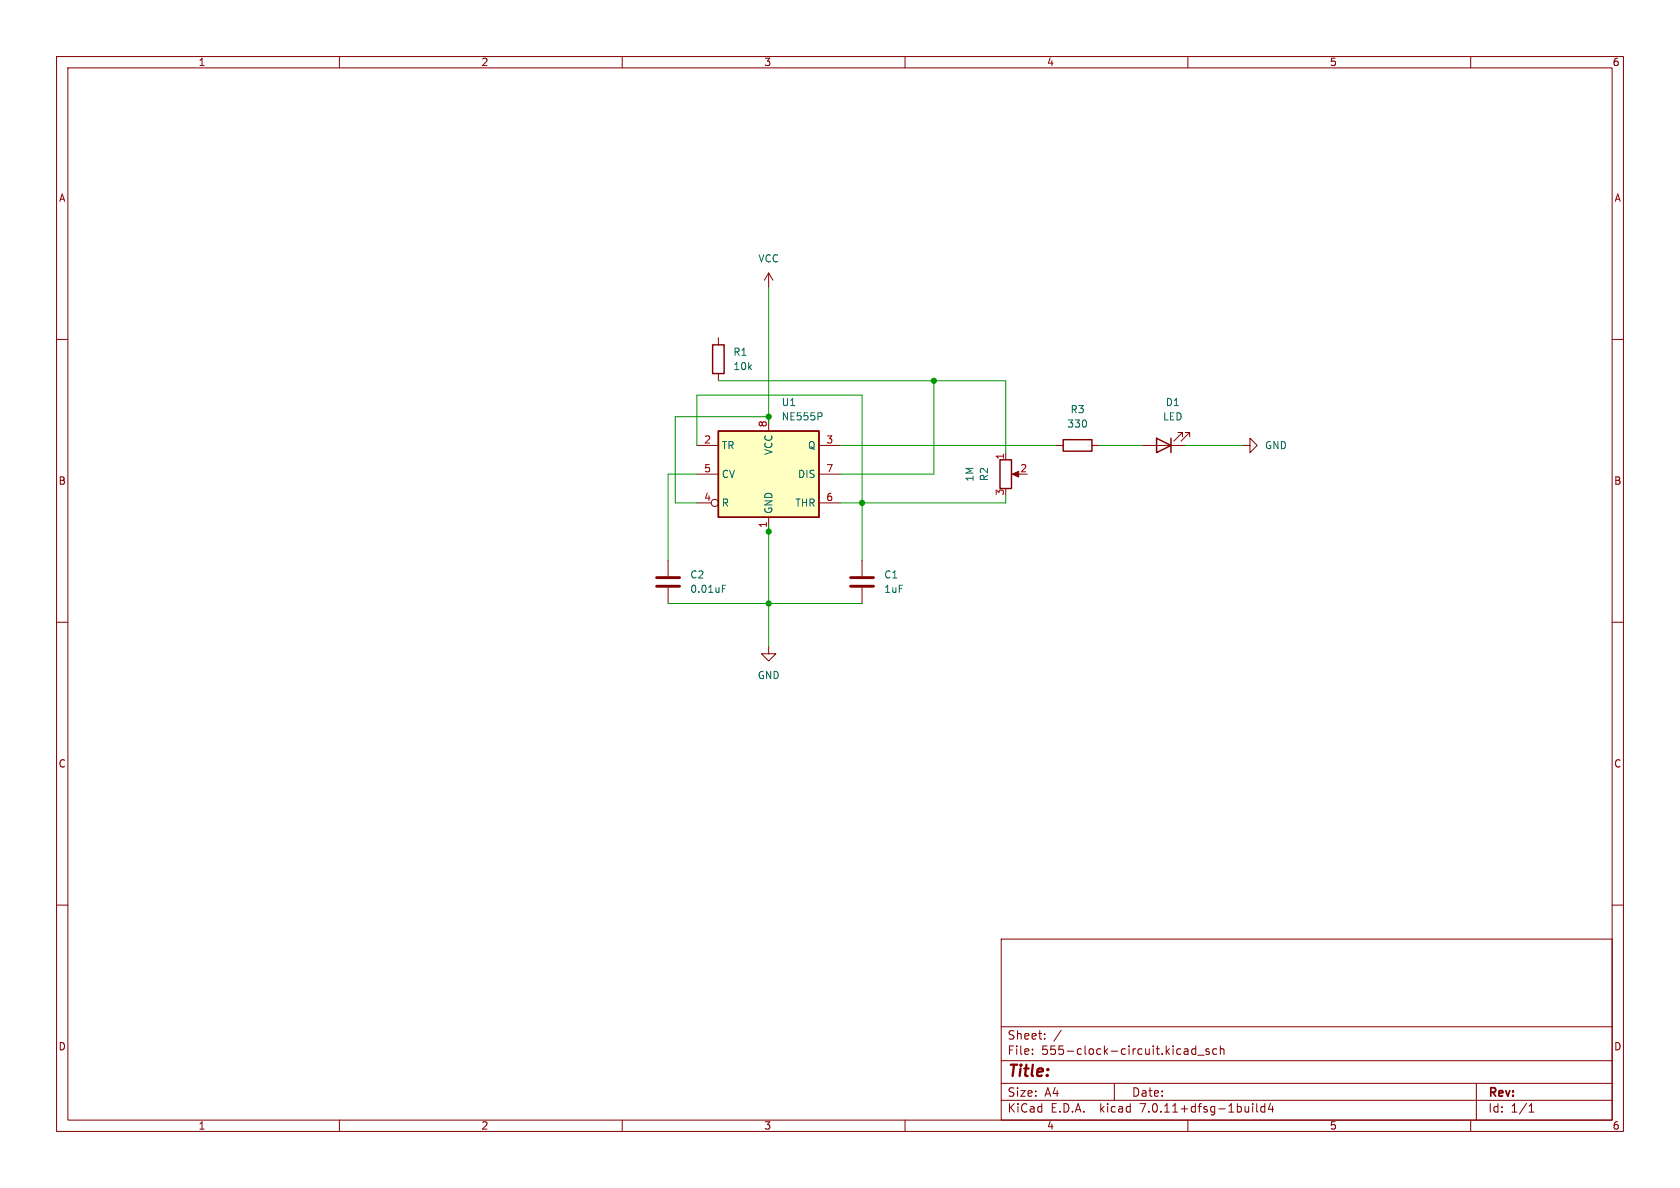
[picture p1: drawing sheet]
<svg xmlns="http://www.w3.org/2000/svg" width="297mm" height="210mm" viewBox="0 0 297 210" stroke-linecap="round" stroke-linejoin="round" font-family="sans-serif">
<g fill="none" stroke="#840000" stroke-width=".18">
<path d="M10 10h277v190h-277zM12 12h273v186h-273zM60 10v2M110 10v2M160 10v2M210 10v2M260 10v2M10 60h2M127 59.7v1.3M135.9 48.3v2.5M135.9 48.3l-.8 1.2M135.9 48.3l.8 1.2"/>
<path d="M285 60h2M123.2 78.7h3.8M127 66v1.3M135.9 73.7v2.5M144.8 78.7h3.8M186.7 78.7h1.3M193 78.7h1.3M201.9 78.7h7.6M209 77.2v-.7h-.7h.7l-1.5 1.5M210.3 77.2v-.7h-.8h.8l-1.5 1.5M219.7 78.7h1.3v-1.2l1.2 1.2-1.2 1.3v-1.3M118.1 99.1v2.8"/>
<path d="M123.2 88.9h2.5M123.2 83.8h3.8M135.9 91.4v2.6M144.8 88.9h3.8M144.8 83.8h3.8M152.4 99.1v2.8M177.8 80v1.3M179.3 83.8h1M10 110h2M118.1 103.9v2.8M135.9 114.3v1.3h1.3l-1.3 1.2-1.3-1.2h1.3M152.4 103.9v2.8"/>
<path d="M285 110h2M10 160h2M285 160h2M177 166h108v32h-108zM60 198v2M110 198v2M160 198v2M177 194.5h108M177 191.5h108M177 187.5h108M177 181.5h108M182.5 186.3v.1"/>
<path d="M182.5 185.5v.1M184.7 183.6v.1M184.7 182.8v.1M187.6 182.1l-1.3 2M197 191.5v3M209.5 185.4l.5 .1v.9M210 198v2M210 186.3l-.5 .1M210 185.8h-.5M211.4 185.5l-.4-.1-.3 .3v.4l.1 .2h.6M211.4 184.9v1.5M211.7 186.5h1.2"/>
<path d="M213.7 185.5l-.3-.1-.2 .2v.2l.5 .2v.3h-.5M215.1 185.5l-.4-.1-.3 .3v.4l.1 .2h.6M215.7 185.5l.3-.1 .3 .1 .1 .9M215.7 184.9v1.5M221.5 195.1v.1M221.5 195.6v1M222.2 195.1v1.3l.2 .2M223.6 195.1v1.5M223.6 195.7l-.4-.1-.3 .3v.4l.1 .2h.6M224.6 195l-.4 1.1h1M225 195.6v1M260 198v2"/>
<path d="M261 191.5v6.5M270.3 196.6h.9M270.3 195.5l.4-.4v1.5"/>
<circle cx="126.4" cy="88.9" r=".63"/>
</g>
<path d="M127 76.2h17.8v15.2h-17.8z" fill="#ffffc2" stroke="#ffffc2" stroke-width=".18"/>
<path d="M126 61h2v5h-2zM127 76.2h17.8v15.2h-17.8zM188 77.7h5v2.1h-5zM204.5 77.5l2.5 1.2-2.5 1.3zM207 77.5v2.5M176.8 81.3h2v5.1h-2z" fill="none" stroke="#840000" stroke-width=".25"/>
<path d="M145.2 73l.1 .2-.1 .4M127.7 104.1h.4M127.7 103.4h.6" fill="none" stroke="#006464" stroke-width=".18"/>
<path d="M116.1 102.1h4M116.1 103.6h4M150.4 102.1h4M150.4 103.6h4" fill="none" stroke="#840000" stroke-width=".51"/>
<path d="M178.9 83.8l1.2-.5v1z" fill="#840000" stroke="#840000" stroke-width=".18"/>
<path d="M135.9 50.8v24.1M123.2 78.7v-8.8h29.2v29.2M127 67.3h50.8v12.7M135.9 73.7h-16.5v15.2h3.8M148.6 78.7h38.1M165.1 67.3v16.5h-16.5M194.3 78.7h7.6M209.5 78.7h10.2M123.2 83.8h-5.1v15.3M135.9 92.7v21.6M177.8 87.6v1.3h-29.2M118.1 106.7h34.3" fill="none" stroke="#009600" stroke-width=".18"/>
<g fill="#009600" stroke="#009600" stroke-width=".18">
<circle cx="152.4" cy="88.9" r=".46"/>
<circle cx="135.9" cy="94" r=".46"/>
<circle cx="165.1" cy="67.3" r=".46"/>
<circle cx="135.9" cy="73.7" r=".46"/>
<circle cx="135.9" cy="106.7" r=".46"/>
</g>
<text font-size="2.8" fill="#840000" x="178" y="190.9">Title:</text>
<g font-size="2.1" fill="#840000">
<text x="178" y="184">Sheet:</text>
<text x="178" y="186.7">File:</text>
<text x="184.1" y="186.7">555-clock-circuit.kicad_sch</text>
<text x="178" y="196.9">KiCad</text>
<text x="178" y="194.1">Size:</text>
<text x="184.7" y="194.1">A4</text>
<text x="185.7" y="196.9">E.D.A.</text>
<text x="194.6" y="196.9">kicad</text>
<text x="200" y="194.1">Date:</text>
<text x="201.8" y="196.9">7.0.11+dfsg-1build4</text>
<text x="263" y="194.3">Rev:</text>
<text x="263" y="196.9">Id:</text>
<text x="267.1" y="196.9">1/1</text>
</g>
<g font-size="1.8" fill="#840000">
<text x="35" y="11.9">1</text>
<text x="85" y="11.9">2</text>
<text x="135" y="11.9">3</text>
<text x="185" y="11.9">4</text>
<text x="235" y="11.9">5</text>
<text x="285" y="11.9">6</text>
<text x="10.3" y="35.9">A</text>
<text x="285.3" y="35.9">A</text>
<text x="10.3" y="85.9">B</text>
<text x="285.3" y="85.9">B</text>
<text x="10.3" y="135.9">C</text>
<text x="285.3" y="135.9">C</text>
<text x="10.3" y="185.9">D</text>
<text x="285.3" y="185.9">D</text>
<text x="35" y="199.9">1</text>
<text x="85" y="199.9">2</text>
<text x="135" y="199.9">3</text>
<text x="185" y="199.9">4</text>
<text x="235" y="199.9">5</text>
<text x="285" y="199.9">6</text>
</g>
<g font-size="1.8" fill="#006464">
<text x="134" y="46.6">VCC</text>
<text x="129.5" y="63.1">R1</text>
<text x="129.5" y="65.6">10k</text>
<text x="138.1" y="72">U1</text>
<text x="206" y="72">D1</text>
<text x="138.1" y="74.5">NE555P</text>
<text x="188.6" y="75.8">330</text>
<text x="189.2" y="73.3">R3</text>
<text x="205.5" y="74.5">LED</text>
<text x="127.5" y="79.6">TR</text>
<text x="136.8" y="80.5" transform="rotate(-90 136.8 80.5)">VCC</text>
<text x="142.7" y="79.6">Q</text>
<text x="223.5" y="79.6">GND</text>
<text x="127.5" y="89.8">R</text>
<text x="127.5" y="84.7">CV</text>
<text x="140.5" y="89.8">THR</text>
<text x="141" y="84.7">DIS</text>
<text x="172.3" y="85.3" transform="rotate(-90 172.3 85.3)">1M</text>
<text x="174.9" y="85.2" transform="rotate(-90 174.9 85.2)">R2</text>
<text x="136.8" y="90.9" transform="rotate(-90 136.8 90.9)">GND</text>
<text x="121.9" y="102.5">C2</text>
<text x="121.9" y="105">0.01uF</text>
<text x="156.2" y="102.5">C1</text>
<text x="156.2" y="105">1uF</text>
<text x="133.9" y="120.2">GND</text>
</g>
<g font-size="1.8" fill="#a90000">
<text x="135.6" y="75.6" transform="rotate(-90 135.6 75.6)">8</text>
<text x="124.4" y="78.5">2</text>
<text x="124.4" y="83.6">5</text>
<text x="146" y="78.5">3</text>
<text x="146" y="83.6">7</text>
<text x="177.5" y="81.4" transform="rotate(-90 177.5 81.4)">1</text>
<text x="180.3" y="83.6">2</text>
<text x="124.4" y="88.6">4</text>
<text x="146" y="88.6">6</text>
<text x="177.5" y="87.7" transform="rotate(-90 177.5 87.7)">3</text>
<text x="135.6" y="93.4" transform="rotate(-90 135.6 93.4)">1</text>
</g>
</svg>
